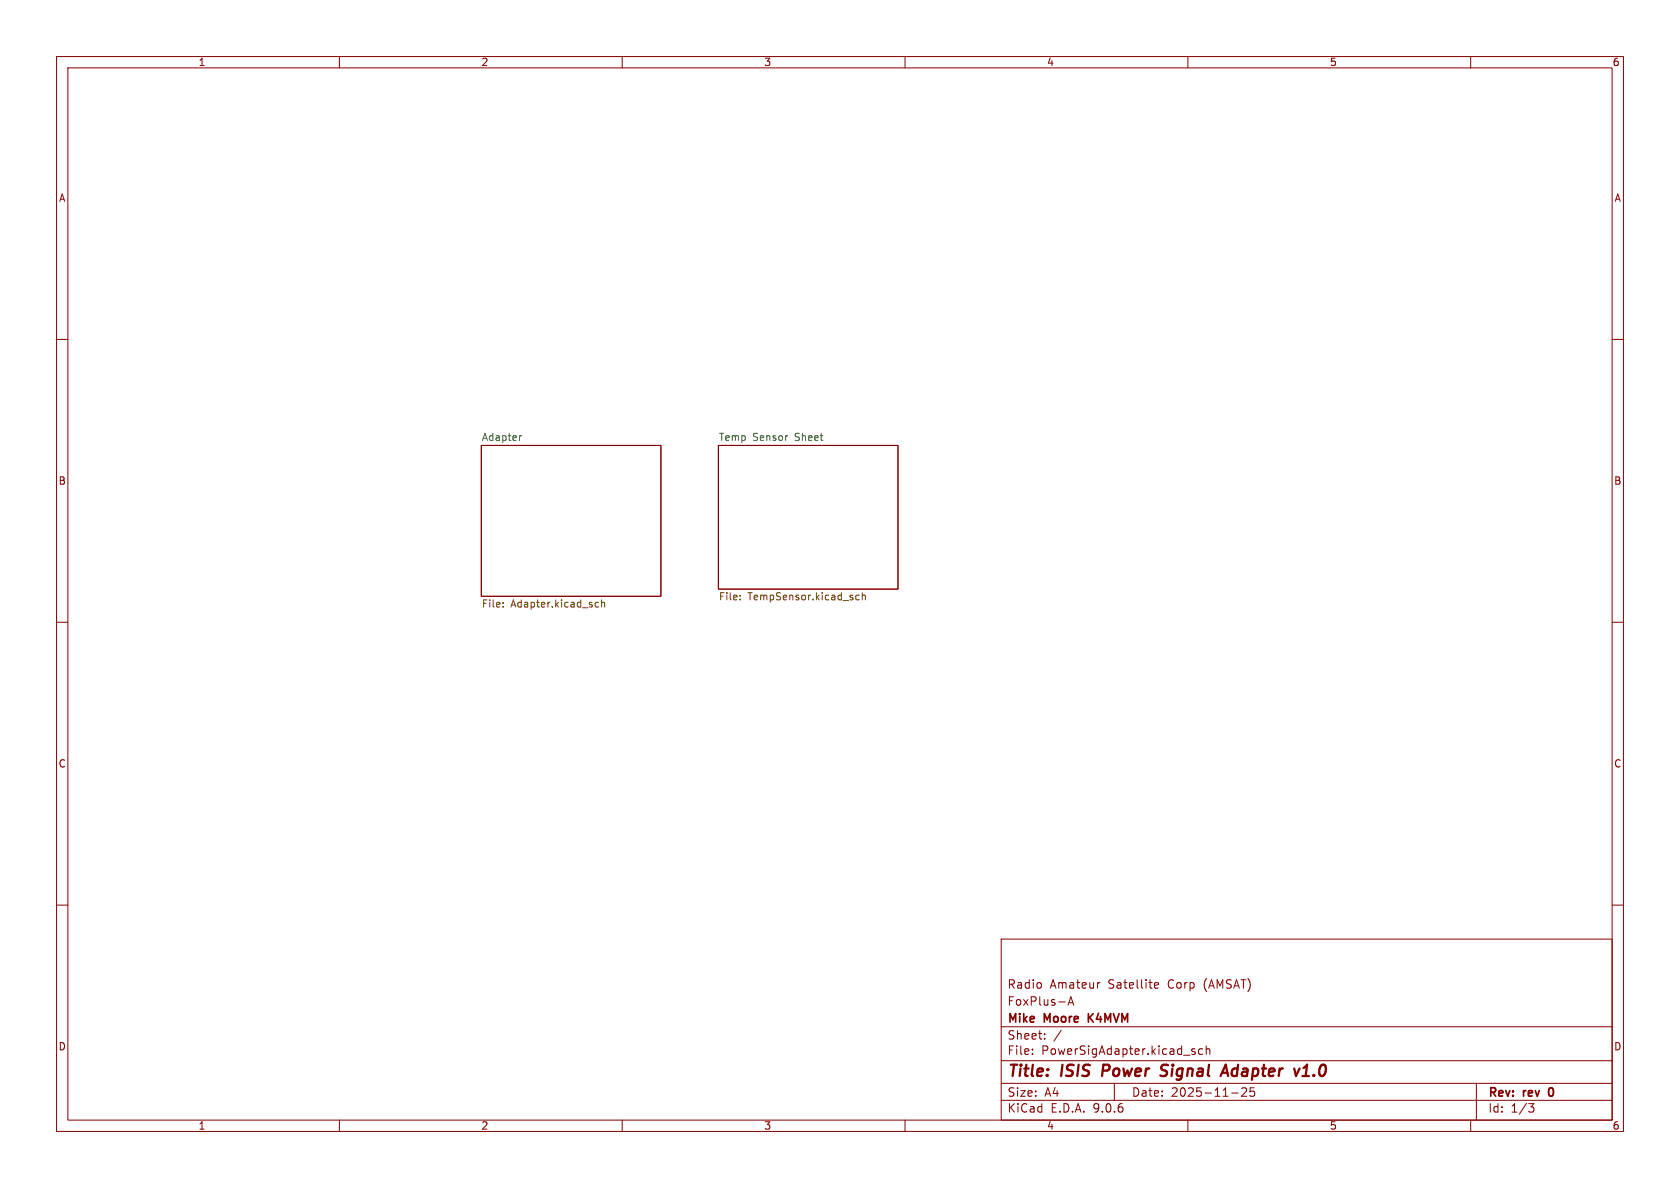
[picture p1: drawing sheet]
<svg xmlns="http://www.w3.org/2000/svg" width="297mm" height="210mm" viewBox="0 0 297 210" stroke-linecap="round" stroke-linejoin="round" font-family="sans-serif">
<g fill="none" stroke="#840000" stroke-width=".18">
<path d="M10 10h277v190h-277zM12 12h273v186h-273zM60 10v2M110 10v2M160 10v2M210 10v2M260 10v2M10 60h2M85.1 78.7h31.7v26.7h-31.7zM127 78.7h31.7v25.4h-31.7zM285 60h2M10 110h2"/>
<path d="M285 110h2M10 160h2M177 166h108v32h-108zM188.8 177.7l.5-1.5 .5 1.5M189 177.3h.7M194.5 173.7l-.3 .1M204.1 174.2l.7-.1-.1-.3-.4-.1-.2 .2 .1 .7h.5M285 160h2M60 198v2M110 198v2M160 198v2M177 194.5h108"/>
<path d="M177 191.5h108M177 187.5h108M177 181.5h108M182.5 186.3v.1M182.5 185.5v.1M184.7 183.6v.1M184.7 182.8v.1M187.6 182.1l-1.3 2M197 191.5v3M210 198v2M210.7 185.8l.5 .2 .1 .2-.2 .2-.4-.1M210.7 185.5h.5"/>
<path d="M212.6 185.5l-.4-.1-.3 .3v.4l.1 .2h.6M213.2 185.5l.3-.1 .3 .1 .1 .9M213.2 184.9v1.5M217.7 193.2h1.2M220.3 192.4v.5l-.8 .9h.9M221 192.3v.7l.2-.1h.5l.1 .6-.3 .3-.5-.1M260 198v2M261 191.5v6.5M270.2 195.1h1l-.5 .6 .4 .1 .1 .5-.3 .3h-.4"/>
</g>
<path d="M192.4 179.2v1.5M193.3 179.2l-.9 .8M273.8 192.6v.9" fill="none" stroke="#840000" stroke-width=".3"/>
<path d="M195.1 188.2l-.3 2M206.2 190a.85 .85 0 0 1-1.1 .1M206.2 188.2l-.7 .1a.46 .46 0 0 0-.2 .5 .46 .46 0 0 0 .3 .4l.6 .2M215.8 190.2l.9-2 .4 2M216 189.6h1M230.3 190.2h1.1M230.4 188.8l.7-.6-.3 2" fill="none" stroke="#840000" stroke-width=".4"/>
<path d="M88.9 107.2v.1M88.9 106.5v.2M105.3 107.3h.5M105.3 106.5h.5M106.4 106.6l.1-.1h.3l.1 .8M106.4 106v1.3M130.8 105.9v.1M130.8 105.3v.1M151.9 105.3l-.4-.1-.2 .2 .1 .6h.5M152.4 105.3l.2-.1 .3 .1 .1 .7M152.4 104.8v1.2" fill="none" stroke="#725600" stroke-width=".18"/>
<path d="M92.2 77l-.4 .3" fill="none" stroke="#006464" stroke-width=".18"/>
<g font-size="2.8" fill="#840000">
<text x="178" y="190.9">Title:</text>
<text x="187.7" y="190.9">ISIS</text>
<text x="195.7" y="190.9">Power</text>
<text x="206.9" y="190.9">Signal</text>
<text x="218.5" y="190.9">Adapter</text>
<text x="232.1" y="190.9">v1.0</text>
</g>
<g font-size="2.1" fill="#840000">
<text x="178" y="178">FoxPlus-A</text>
<text x="178" y="175">Radio</text>
<text x="185.6" y="175">Amateur</text>
<text x="196" y="175">Satellite</text>
<text x="206.6" y="175">Corp</text>
<text x="213.1" y="175">(AMSAT)</text>
<text x="178" y="184">Sheet:</text>
<text x="178" y="181.2">Mike</text>
<text x="184.7" y="181.2">Moore</text>
<text x="193.1" y="181.2">K4MVM</text>
<text x="178" y="186.7">File:</text>
<text x="184.1" y="186.7">PowerSigAdapter.kicad_sch</text>
<text x="178" y="196.9">KiCad</text>
<text x="178" y="194.1">Size:</text>
<text x="184.7" y="194.1">A4</text>
<text x="185.7" y="196.9">E.D.A.</text>
<text x="193.3" y="196.9">9.0.6</text>
<text x="200" y="194.1">Date:</text>
<text x="207" y="194.1">2025-11-25</text>
<text x="263" y="194.3">Rev:</text>
<text x="263" y="196.9">Id:</text>
<text x="267.1" y="196.9">1/3</text>
<text x="269.4" y="194.3">rev</text>
<text x="274.5" y="194.3">0</text>
</g>
<g font-size="1.8" fill="#840000">
<text x="35" y="11.9">1</text>
<text x="85" y="11.9">2</text>
<text x="135" y="11.9">3</text>
<text x="185" y="11.9">4</text>
<text x="235" y="11.9">5</text>
<text x="285" y="11.9">6</text>
<text x="10.3" y="35.9">A</text>
<text x="285.3" y="35.9">A</text>
<text x="10.3" y="85.9">B</text>
<text x="285.3" y="85.9">B</text>
<text x="10.3" y="135.9">C</text>
<text x="285.3" y="135.9">C</text>
<text x="10.3" y="185.9">D</text>
<text x="285.3" y="185.9">D</text>
<text x="35" y="199.9">1</text>
<text x="85" y="199.9">2</text>
<text x="135" y="199.9">3</text>
<text x="185" y="199.9">4</text>
<text x="235" y="199.9">5</text>
<text x="285" y="199.9">6</text>
</g>
<g font-size="1.8" fill="#006464">
<text x="85.1" y="78">Adapter</text>
<text x="127" y="78">Temp</text>
<text x="133.1" y="78">Sensor</text>
<text x="140.7" y="78">Sheet</text>
</g>
<g font-size="1.8" fill="#725600">
<text x="85.1" y="107.7">File:</text>
<text x="90.3" y="107.7">Adapter.kicad_sch</text>
<text x="127" y="106.5">File:</text>
<text x="132.2" y="106.5">TempSensor.kicad_sch</text>
</g>
</svg>
